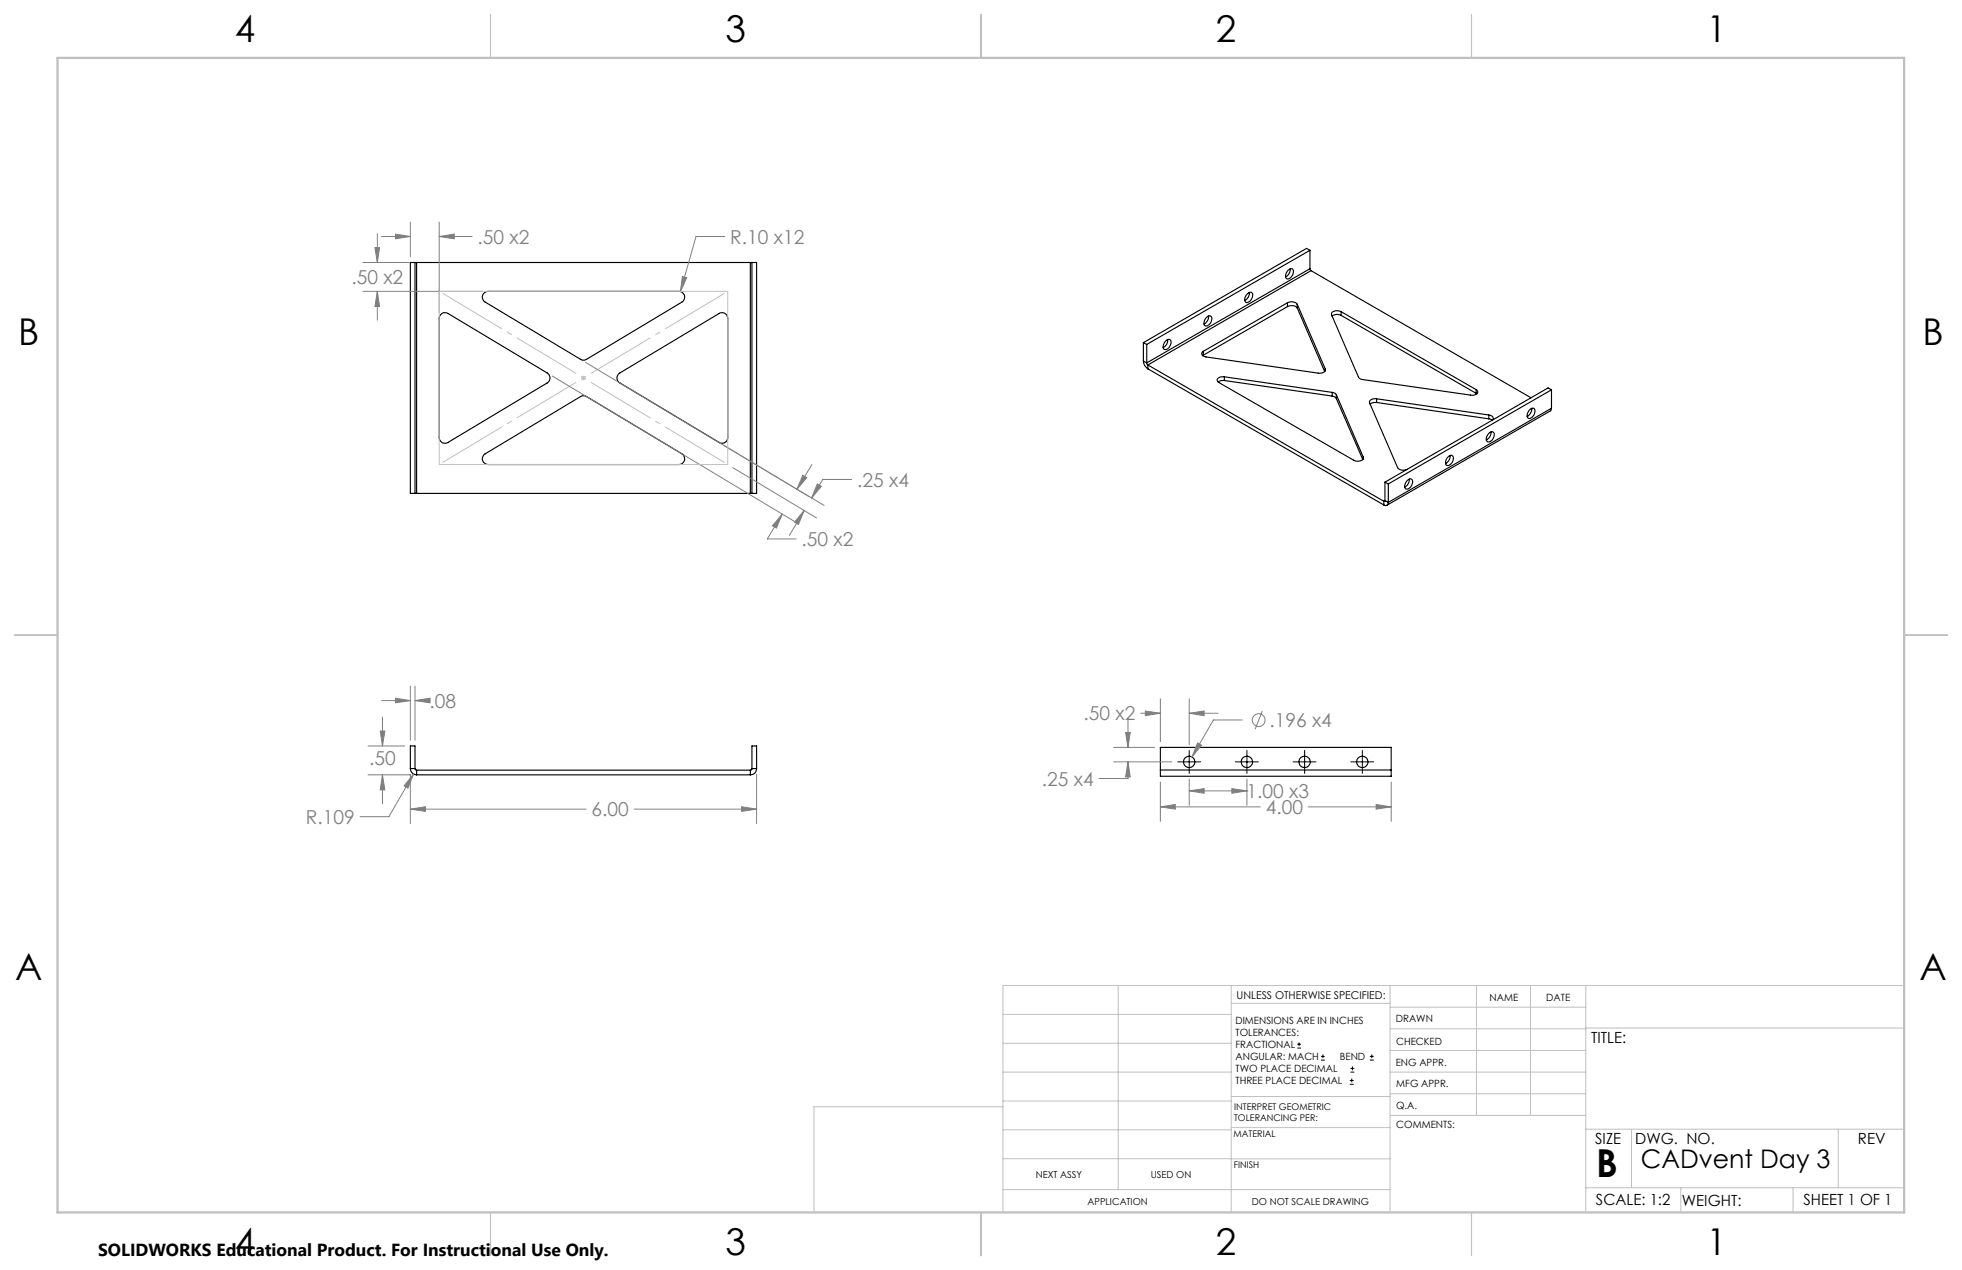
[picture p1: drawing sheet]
<svg xmlns="http://www.w3.org/2000/svg" width="432mm" height="279mm" viewBox="0 0 432 279" stroke-linecap="round" stroke-linejoin="round" font-family="sans-serif">
<g fill="none" stroke="#000" stroke-width=".25">
<path d="M91.3 57.7h.4M91.3 57.7h-1v50.8h1M91.3 57.7v50.8M91.7 57.7v50.8M91.7 57.7h73.4M165.1 57.7h.4M165.1 57.7v50.8M165.5 57.7v50.8M165.5 57.7h1v50.8h-1M283.4 59.5l.2-.1a.61 .61 0 0 1 .9-.2 .61 .61 0 0 1 .1 .8 1.37 1.37 0 0 1-1.5 1.3 1.38 1.38 0 0 1 .3-1.8zM284 59.2a1.98 1.98 0 0 1-1.1 1.7M288.3 59.1l.2 .4"/>
<path d="M288.3 55.1l-35.9 20.7M288.3 55.1v4M288.3 59.1l-35.9 20.7M288.3 55.1l-.8-.5-35.9 20.8M288.5 59.5l48.5 28M288.5 59.5l-35.9 20.8M97 69.2l.7-.4 .9 .2 21.8 13.1a1.29 1.29 0 0 1 0 2.1l-21.8 13.1a1.26 1.26 0 0 1-1.9-1v-26.2zM106.6 64.4l.8-.3h42a1.27 1.27 0 0 1 1.3 .9 1.27 1.27 0 0 1-.6 1.5l-21 12.6a1.29 1.29 0 0 1-1.3 0l-21-12.6a1.24 1.24 0 0 1-.2-2.1zM251.6 79.4a2.15 2.15 0 0 0 1 1.7M251.6 75.4v4M251.6 75.4l.8 .4M251.6 79.4l.8 .4"/>
<path d="M252.4 79.8l.2 .5M252.4 75.8v4M256.5 75.1a.65 .65 0 0 1 .7-.5 .65 .65 0 0 1 .5 .8 1.47 1.47 0 0 1-1.5 1.5 1.28 1.28 0 0 1 .3-1.8zM257 74.7a1.81 1.81 0 0 1-1 1.8M264.8 77.3a.61 .61 0 0 0-.3 .7 .61 .61 0 0 0 .6 .5l25 3.6a1.15 1.15 0 0 0 1.6-.9M264.8 77.3v.8M264.8 78.1l-.1 .1M265.4 69.9a.66 .66 0 0 1 .7-.5 .66 .66 0 0 1 .6 .5 1.53 1.53 0 0 1-1.5 1.8 1.38 1.38 0 0 1 .2-1.8zM266 69.5a1.98 1.98 0 0 1-1 1.8M274.4 64.7a.65 .65 0 0 1 .8-.4 .65 .65 0 0 1 .5 .7 1.42 1.42 0 0 1-1.5 1.5 1.28 1.28 0 0 1 .2-1.8zM275 64.3a1.81 1.81 0 0 1-1.1 1.8M283.4 66.6a1.73 1.73 0 0 1 2.1 .4"/>
<path d="M283.4 67.5a1.79 1.79 0 0 1 2.1 .3M283.4 66.6l-18.6 10.7M283.4 66.6v.9M283.4 67.5l-18.6 10.6M285.5 67l6.2 14.2M285.5 67v.8M285.5 67.8l6 13.9M295.2 68.6a1.46 1.46 0 0 0-2.2 .5l6 13.9 .3 .3 24.3 3.6a1.23 1.23 0 0 0 1.6-.7l-.3-.5M295.2 69.4a1.81 1.81 0 0 0-2 .2M295.2 68.6l29.7 17.1M295.2 68.6v.8M295.2 69.4l29.7 17.1"/>
<path d="M136.2 82.2l22.1-13.2a1.24 1.24 0 0 1 1.9 1.1v26.2a1.24 1.24 0 0 1-1.9 1l-21.9-13.1a1.25 1.25 0 0 1-.2-2zM252.6 80.3l52 30M252.6 81.1l52 30M252.6 80.3v.8M269.5 82.9a1.23 1.23 0 0 0-1.6 .7l.3 .5 29.7 17.1a1.48 1.48 0 0 0 2.2-.4l-.1-.2M269.5 83.7h-.6l-.8 .3M269.5 82.9l23.7 3.4M269.5 83.7l23.7 3.4M269.5 82.9v.8M291.7 81.2v.4M293.2 86.3l.6 .2 .3 .4M293.2 87.1l.6 .2 .3 .4"/>
<path d="M293.2 86.3v.8M294.1 86.9l5.9 13.7M294.1 86.9v.8M294.1 87.7l5.8 13.4M303 87.7a1.15 1.15 0 0 0-1.6 .9l6.2 14.3a1.66 1.66 0 0 0 2.1 .4M303 88.5l-.9 .1-.5 .3M303 87.7l24.7 3.6M303 87.7v.8M303 88.5l24.7 3.6M324.9 85.7v.8M324.9 86.5l.1 .1M327.6 95.4a.65 .65 0 0 1 .7-.4 .65 .65 0 0 1 .6 .7 1.42 1.42 0 0 1-1.6 1.5 1.28 1.28 0 0 1 .3-1.8z"/>
<path d="M327.7 91.3a.69 .69 0 0 1 .8 .3 .69 .69 0 0 1-.2 .9M327.7 92.1l.7 .3M327.7 91.3v.8M328.1 95a1.8 1.8 0 0 1-1 1.8M336.6 90.2l.2-.1a.61 .61 0 0 1 .8-.2 .61 .61 0 0 1 .2 .8 1.37 1.37 0 0 1-1.5 1.3 1.38 1.38 0 0 1 .3-1.8zM337.1 89.9a1.98 1.98 0 0 1-1 1.7M341.5 89.8l-.3 .6-36 20.8M341.5 85.8l-.8-.5-35.9 20.8M341.5 85.8l-36 20.7M341.5 85.8v4M341.5 89.8l-36 20.7M91.3 108.5h.4"/>
<path d="M91.7 108.5h73.4M106.5 100l21.3-12.8a1.29 1.29 0 0 1 1.3 0l21 12.6a1.27 1.27 0 0 1 .5 1.5 1.27 1.27 0 0 1-1.2 .9h-42a1.28 1.28 0 0 1-1.2-.8 1.28 1.28 0 0 1 .3-1.4zM165.1 108.5h.4M300 100.6v.3M304.6 110.3v.8M304.8 110.1l-.2 .2M304.8 106.1l.7 .4M304.8 106.1v4M304.8 110.1l.7 .4M305.5 110.5a.61 .61 0 0 1-.3 .6 .61 .61 0 0 1-.6 0M305.5 106.5v4M309.6 105.8a.65 .65 0 0 1 .8-.5 .65 .65 0 0 1 .5 .7 1.47 1.47 0 0 1-1.5 1.6 1.28 1.28 0 0 1 .2-1.8z"/>
<path d="M310.2 105.4a1.73 1.73 0 0 1-1.1 1.7M318.6 100.6a.66 .66 0 0 1 .6-.5 .66 .66 0 0 1 .7 .5 1.53 1.53 0 0 1-1.6 1.8 1.38 1.38 0 0 1 .3-1.8zM319.2 100.2a1.98 1.98 0 0 1-1.1 1.8M90.3 169.1a1.38 1.38 0 0 0 1.4 1.4M90.3 169.1h1M90.3 169.1v-5h1v5M91.3 169.1l.4 .3M91.7 169.4v1.1M91.7 169.4h73.4M91.7 170.5h73.4M165.1 169.4v1.1M165.5 169.1l-.2 .3h-.2"/>
<path d="M165.5 169.1h1M165.5 169.1v-5h1v5M166.5 169.1a1.33 1.33 0 0 1-1.4 1.4M255.4 169.4v1.4h50.8v-1.4M255.4 169.4v-5h50.8v5M255.4 169.4h50.8"/>
<circle cx="261.7" cy="167.6" r="1.24"/>
<circle cx="274.4" cy="167.6" r="1.24"/>
<circle cx="287.1" cy="167.6" r="1.24"/>
<circle cx="299.8" cy="167.6" r="1.24"/>
</g>
<g fill="none" stroke="#808080" stroke-width=".22">
<path d="M79.9 57.7h10.2M82.5 54.5h1l-.5 3.2zM83 51.4v6.3M84 52h6.3M87 51.5l3.3 .5-3.3 .5zM90.3 48.9v7.6M96.7 52l3.3-.5v1zM96.7 48.9v19.9M96.7 52h7.2M159.5 52h-6.3l-3.4 12.1M79.9 64.1h26.3M83 64.1l.5 3.3h-1z"/>
<path d="M83 64.1v6.3M128.9 79.7l52.5 31.5M150.2 60.8l.9 .3-1.3 3zM121.5 82.7l53.4 32M161.3 102.9l18.4 11M172.2 113.1l-1.3 3.1-.9-.5zM172.2 113.1l-3.3 5.5h6.3M176.7 104.6l.9 .5-2.2 2.5zM177 112.3l-3.3 5.5M177 112.3l-1.3 3.1-.8-.5zM178.7 102.2l-3.3 5.4M179.9 106.5l.9 .5-2.2 2.6z"/>
<path d="M187.4 105.5h-6.3l-2.5 4.1M84 154.1h6.3M84.2 157.8v6.3M87 153.6l3.3 .5-3.3 .5zM90.3 151v11.8M91.3 154.1l3.4-.5v1zM91.3 151v11.8M91.3 154.1h2M248.2 158.1v6.3M251 156.9h4.4M252.1 156.4l3.3 .5-3.3 .5zM255.4 153.7v9.5"/>
<path d="M261.7 156.9l3.3-.5v1zM261.7 153.7v10.1M261.7 156.9h6.4M273.4 158.4h-6.3l-4.8 8.1M277.8 156.4l-1.6 4M81 170.5h9.4M81 164.1h8M83.7 160.8h1l-.5 3.3zM84.2 170.5l.5 3.3h-1zM84.2 170.5v6.3M90.3 178l3.3-.5v1zM90.3 170.4v10.8"/>
<path d="M90.3 178h38.7M91 170.3l-1.2 3.1-.9-.5zM91 170.3l-5.4 9.4h-6.4M139.6 178h26.9M163.2 177.5l3.3 .5-3.3 .5zM166.5 170.4v10.8M245.1 167.6h12.8M245.1 164.4h9M247.7 161.1h1l-.5 3.3zM248.2 167.6l.5 3.3h-1zM248.2 167.6v3.7h-6.3M255.4 177.5l3.3-.5v1z"/>
<path d="M255.4 172v8.7M255.4 177.5h22M261.7 174l3.3-.5v1zM261.7 171.4v5.8M261.7 174h12.7M263.6 163.4l.8 .5-2.1 2.6zM271.1 173.5l3.3 .5-3.3 .5zM274.4 174h.1M274.4 171.4v5.8M287.9 177.5h18.3M302.9 177l3.3 .5-3.3 .5zM306.2 172v8.7"/>
<circle cx="277" cy="158.4" r="1.41"/>
</g>
<g fill="none" stroke="#000" stroke-width=".22">
<path d="M259.2 167.6h5M261.7 165.1v5M271.9 167.6h5M274.4 165.1v5M284.6 167.6h5M287.1 165.1v5M297.3 167.6h5M299.8 165.1v5M285.5 230.6h.8M285.5 229.7h.8M285.9 229.3v.9M290.7 233.2h.8"/>
<path d="M290.7 232.4h.8M291.1 232v.8M297.1 238.5h.8M297.1 237.7h.8M297.2 235.9h.9M297.2 235.1h.9M297.5 237.3v.8M297.6 234.6v.9M301.5 233.2h.8M301.5 232.4h.8M301.9 232v.8"/>
</g>
<g fill="none" stroke="#c0c0c0" stroke-width=".22">
<path d="M96.7 64.1h63.5v38.1h-63.5zM127.9 83.1h1M128.1 82.8l.7 .7M128.4 82.7v.9M128.8 82.8l-.7 .7M246.1 216.8v44.9M271 216.8v49.9M305.9 216.8v49.9M324.9 216.8v28.6M336.8 216.8v28.6M349 216.8v49.9M419.1 216.8h-198.4v49.9"/>
<path d="M220.7 235.9h50.3M220.7 229.5h50.3M220.7 223.2h50.3M271 220.7h34.9M305.9 231.1h43.1M305.9 226.3h43.1M305.9 221.6h43.1M305.9 235.9h43.1M349 226.2h70.1M220.7 248.6h50.3M220.7 242.2h50.3M220.7 254.9h50.3"/>
<path d="M220.7 243.5h-41.6v23.2M271 255h34.9M271 248.1h35M271 241.2h35M305.9 240.6h43.1M306 245.4h43M349 248.4h70.1M359.1 248.4v12.9M404.6 248.4v12.9M220.7 261.7h85.2M349 261.3h70.1M369.9 261.3v5.4"/>
<path d="M394.6 261.3v5.4"/>
</g>
<path d="M96.7 64.1l63.5 38.1M96.7 102.2l63.5-38.1" fill="none" stroke="#c0c0c0" stroke-width=".22" stroke-dasharray="15.2 1.3 1.3 1.3" stroke-dashoffset="-.8" stroke-linecap="butt"/>
<path d="M108 3.2v9.5M215.9 3.2v9.5M323.8 3.2v9.5M3.1 139.7h9.6M419.1 139.7h9.5M108 266.7v9.6M215.9 266.7v9.6M323.8 266.7v9.6" fill="none" stroke="#c0c0c0" stroke-width=".25"/>
<path d="M12.7 12.7h406.4v254h-406.4z" fill="none" stroke="#c0c0c0" stroke-width=".5"/>
<g fill="#808080">
<path d="M90.3 178l3.3-.5v1zM163.2 177.5l3.3 .5-3.3 .5zM84.2 170.5l.5 3.3h-1zM83.7 160.8h1l-.5 3.3zM87 153.6l3.3 .5-3.3 .5zM91.3 154.1l3.4-.5v1zM91 170.3l-2.1 2.6 .9 .5zM83 64.1l.5 3.3h-1zM82.5 54.5h1l-.5 3.2zM96.7 52l3.3-.5v1zM87 51.5l3.3 .5-3.3 .5zM176.7 104.6l.9 .5-2.2 2.5zM172.2 113.1l-1.3 3.1-.9-.5zM150.2 60.8l-.4 3.3 1.3-3zM263.6 163.4l-1.3 3.1 2.1-2.6zM252.1 156.4l3.3 .5-3.3 .5zM261.7 156.9l3.3-.5v1zM248.2 167.6l.5 3.3h-1zM247.7 161.1h1l-.5 3.3zM261.7 174l3.3-.5v1zM271.1 173.5l3.3 .5-3.3 .5zM302.9 177l3.3 .5-3.3 .5zM255.4 177.5l3.3-.5v1z"/>
<path d="M177 112.3l-1.3 3.1-.8-.5zM179.9 106.5l.9 .5-2.2 2.6z"/>
</g>
<text font-size="8.5" x="351.3" y="259">B</text>
<g font-size="8.1">
<text x="51.7" y="9.3">4</text>
<text x="159.7" y="9.3">3</text>
<text x="267.6" y="9.3">2</text>
<text x="375.6" y="9.3">1</text>
<text x="4" y="76">B</text>
<text x="423.1" y="76">B</text>
<text x="3.3" y="215.7">A</text>
<text x="422.4" y="215.7">A</text>
<text x="51.7" y="276">4</text>
<text x="159.7" y="276">3</text>
<text x="267.6" y="276">2</text>
<text x="375.6" y="276">1</text>
</g>
<text font-size="5.6" x="361.2" y="257">CADvent Day 3</text>
<g font-size="4.2" fill="#808080">
<text x="105.1" y="53.6">.50 x2</text>
<text x="160.7" y="53.6">R.10 x12</text>
<text x="77.3" y="62.4">.50 x2</text>
<text x="188.6" y="107">.25 x4</text>
<text x="176.4" y="120.1">.50 x2</text>
<text x="94.5" y="155.7">.08</text>
<text x="238.5" y="158.5">.50 x2</text>
<text x="279.4" y="160">.196 x4</text>
<text x="81.3" y="168.4">.50</text>
<text x="229.3" y="172.9">.25 x4</text>
<text x="130.2" y="179.6">6.00</text>
<text x="274.3" y="175.6">1.00 x3</text>
<text x="278.6" y="179.1">4.00</text>
<text x="67.3" y="181.2">R.109</text>
</g>
<text font-size="3.8" x="21.6" y="276.3">SOLIDWORKS Educational Product. For Instructional Use Only.</text>
<g font-size="3.4">
<text x="350.2" y="229.5">TITLE:</text>
<text x="351.1" y="251.6">SIZE</text>
<text x="359.9" y="251.6">DWG. NO.</text>
<text x="408.9" y="251.7">REV</text>
<text x="351.2" y="265.2">SCALE: 1:2</text>
<text x="370.1" y="265.3">WEIGHT:</text>
<text x="396.9" y="265.2">SHEET 1 OF 1</text>
</g>
<text font-size="2.4" x="272.2" y="219.7">UNLESS OTHERWISE SPECIFIED:</text>
<g font-size="2.2">
<text x="327.8" y="220.1">NAME</text>
<text x="340.3" y="220.2">DATE</text>
<text x="271.9" y="225.3">DIMENSIONS ARE IN INCHES</text>
<text x="271.9" y="227.9">TOLERANCES:</text>
<text x="307.2" y="224.9">DRAWN</text>
<text x="271.9" y="230.6">FRACTIONAL</text>
<text x="271.9" y="233.2">ANGULAR: MACH</text>
<text x="294.9" y="233.2">BEND</text>
<text x="307.3" y="229.8">CHECKED</text>
<text x="271.9" y="235.9">TWO PLACE DECIMAL</text>
<text x="271.9" y="238.5">THREE PLACE DECIMAL</text>
<text x="307.2" y="234.5">ENG APPR.</text>
<text x="307.3" y="239.2">MFG APPR.</text>
<text x="307.3" y="243.9">Q.A.</text>
<text x="307.3" y="248.1">COMMENTS:</text>
</g>
<g font-size="2.1">
<text x="227.9" y="259.2">NEXT ASSY</text>
<text x="253.3" y="259.2">USED ON</text>
<text x="239.3" y="265">APPLICATION</text>
<text x="275.5" y="265.1">DO NOT SCALE DRAWING</text>
</g>
<g font-size="2">
<text x="271.6" y="244.1">INTERPRET GEOMETRIC</text>
<text x="271.5" y="250.2">MATERIAL</text>
<text x="271.6" y="246.6">TOLERANCING PER:</text>
<text x="271.5" y="257">FINISH</text>
</g>
</svg>
